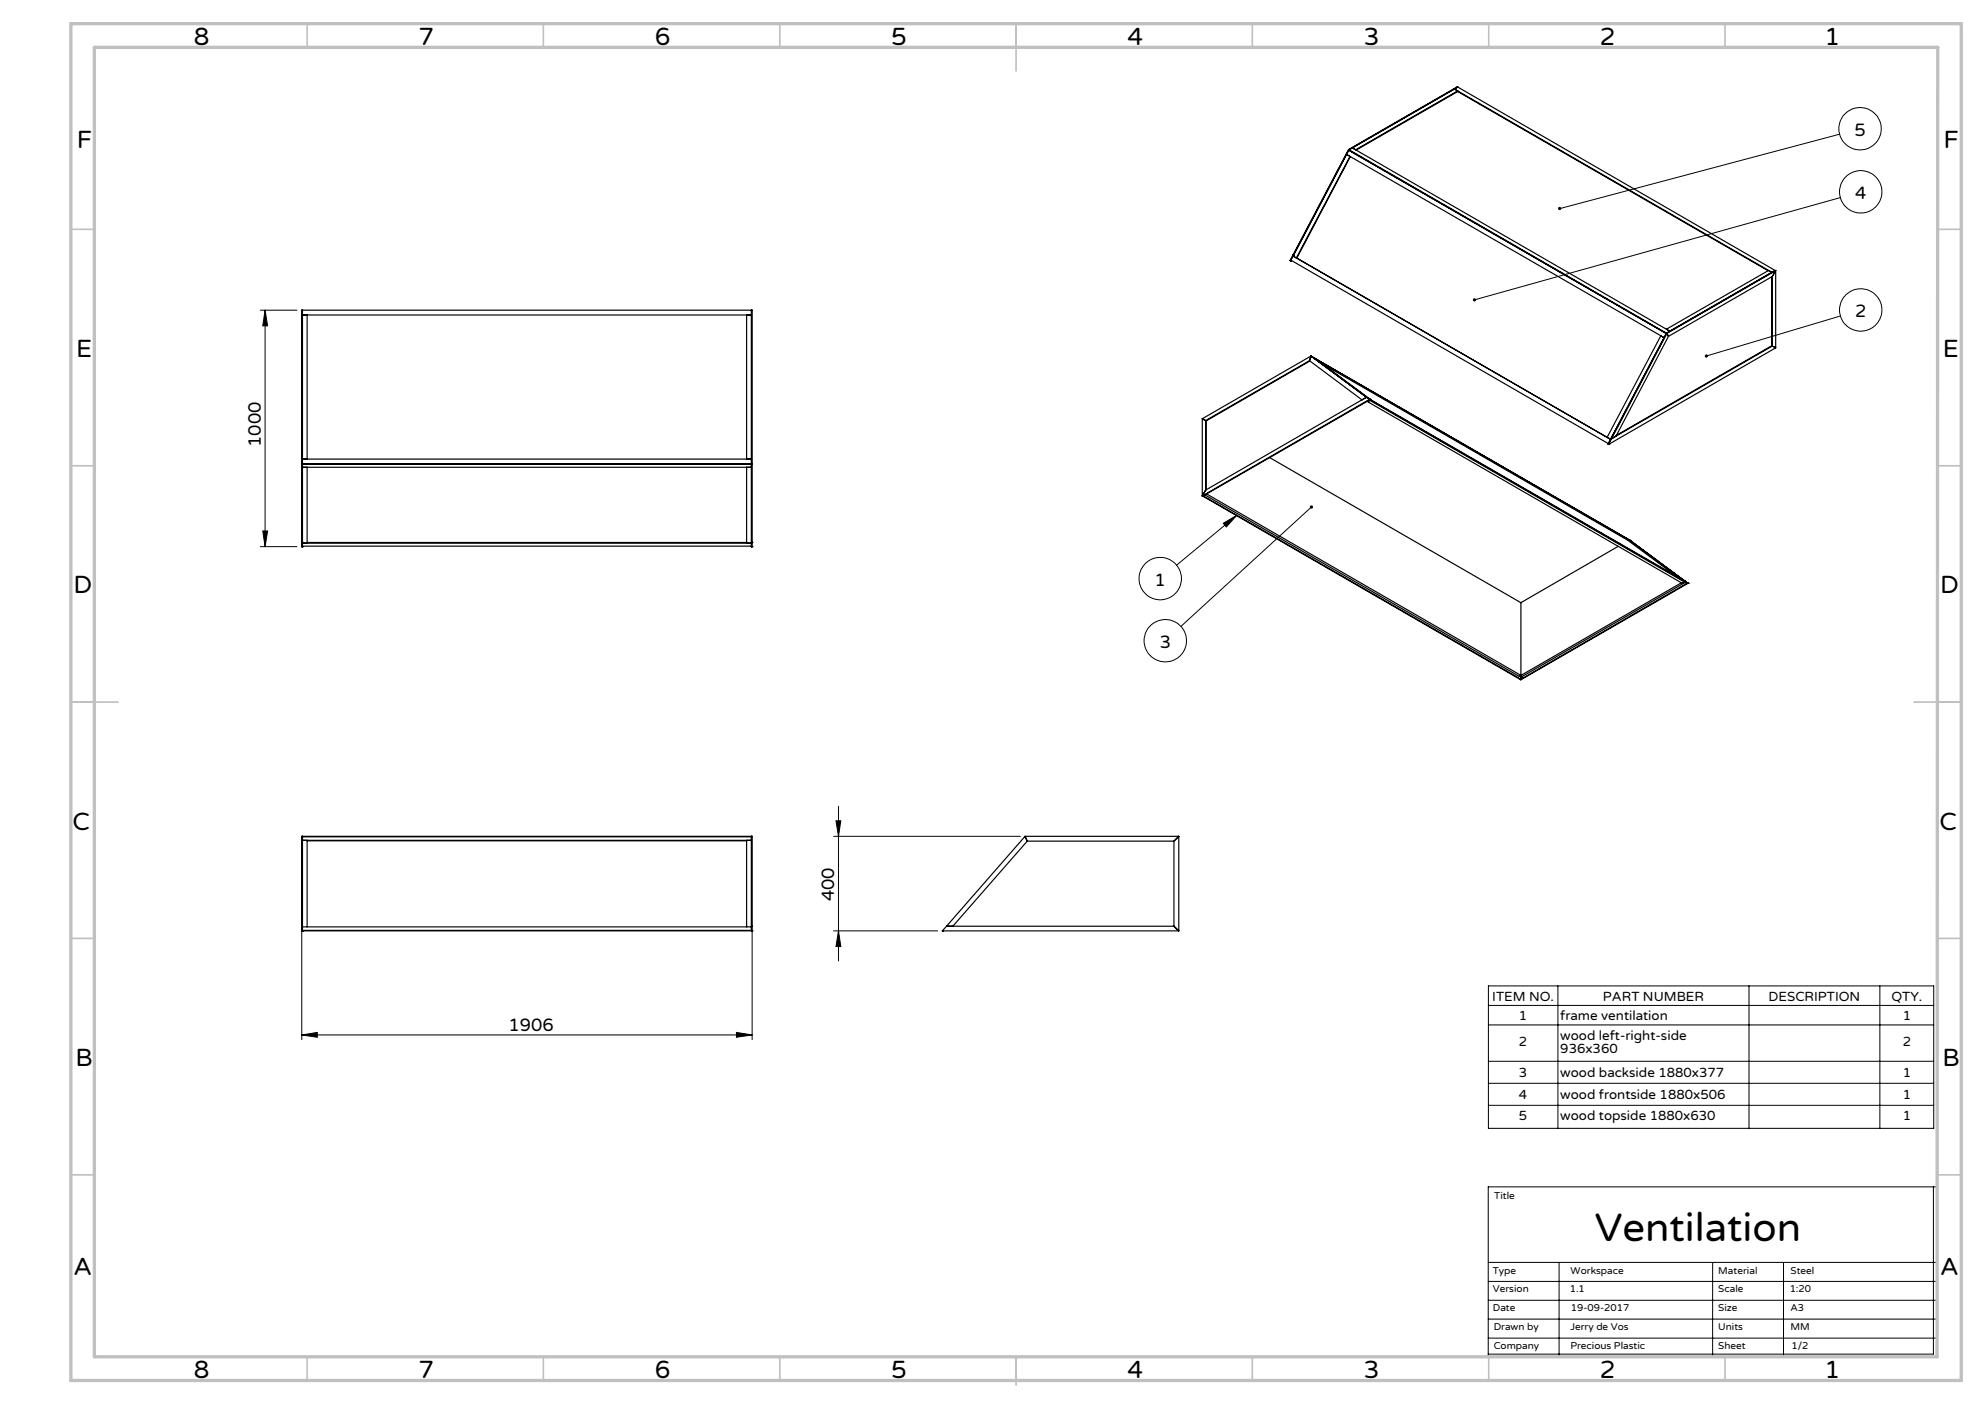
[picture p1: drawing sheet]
<svg xmlns="http://www.w3.org/2000/svg" width="420mm" height="297mm" viewBox="0 0 420 297" stroke-linecap="round" stroke-linejoin="round" font-family="sans-serif">
<!-- layer: Laag 1 -->
<g fill="none" stroke="#000" stroke-width=".21">
<path d="M389.2 28.4l-59.2 15.7M389.4 41.8l-77.4 21.6M55.1 65.6h7.7M56.1 65.6l.5 3.3h-1zM56.1 65.6v50M389.4 66.8l-28.4 8.5M55.1 115.6h7.7M55.6 112.3h1l-.5 3.3zM258.8 110.7l2.9-1.7-2.2 2.5zM261.7 109l-12.7 10.6M277.5 107.2l-27.6 25.3M176.4 176.9h39.5"/>
<path d="M176.9 173.6h1l-.5 3.3zM177.4 170.6v32.7M63.9 196.9v23M159.1 196.9v23M176.4 196.9h22M177.4 196.9l.5 3.3h-1zM63.9 218.9l3.2-.5v1zM63.9 218.9h95.2M155.8 218.4l3.3 .5-3.3 .5zM314.9 208.6h94.3v30.1h-94.3zM314.9 216.8h94.3M314.9 212.7h94.3"/>
<path d="M329.6 208.6v30.1M370.1 208.6v30.1M397.8 208.6v30.1M314.9 224.5h94.3M314.9 229.2h94.3M314.9 233.8h94.3M409.1 251.1v35.4h-94.2M314.9 267h95M314.9 271.1h95M314.9 275.1h95M314.9 279h95M329.9 267v20.1"/>
<path d="M362.4 267v20.1M377.4 267v20.1M314.9 283.1h95M315 287h94.9v-35.9h-95v36h95"/>
<circle cx="393.6" cy="27.2" r="4.5"/>
<circle cx="393.7" cy="40.6" r="4.5"/>
<circle cx="393.7" cy="65.6" r="4.5"/>
<circle cx="245.5" cy="122.4" r="4.5"/>
<circle cx="246.6" cy="135.5" r="4.5"/>
</g>
<g fill="none" stroke="#c0c0c0" stroke-width=".35">
<path d="M65 5v5M115 5v5M165 5v5M215 5v10M265 5v5M315 5v5M365 5v5M15 48.5h5M410 48.5h5M15 98.5h5M410 98.5h5M15 148.5h10"/>
<path d="M405 148.5h10M15 198.5h5M410 198.5h5M15 248.5h5M410 248.5h5M65 287v5M115 287v5M165 287v5M215 287v6M265 287v5M315 287v5M365 287v5"/>
</g>
<path d="M15 5h400v287h-400zM20 10h390l-.1 277h-389.9z" fill="none" stroke="#c0c0c0" stroke-width=".7"/>
<g fill="#000">
<path d="M329.8 43.8l-.1 .4 .3-.1-.3 .1a.34 .34 0 0 0 .4 .2 .34 .34 0 0 0 .2-.5 .34 .34 0 0 0-.5-.1zM360.8 75.1l-.1 .3 .3-.1-.3 .1a.33 .33 0 0 0 .5 .2 .33 .33 0 0 0 .1-.5 .33 .33 0 0 0-.5 0zM311.8 63.1l-.2 .4 .4-.1-.4 .1a.35 .35 0 0 0 .5 .3 .35 .35 0 0 0 .2-.5 .35 .35 0 0 0-.5-.2zM277.2 107a.34 .34 0 0 0 0 .5 .34 .34 0 0 0 .5 0 .34 .34 0 0 0 0-.5l-.2 .2 .2-.2zM258.8 110.7l2.9-1.7-2.2 2.5z"/>
<path d="M56.1 65.6l.5 3.3h-1zM55.6 112.3h1l-.5 3.3z"/>
<path d="M176.9 173.6h1l-.5 3.3zM177.4 196.9l.5 3.3h-1z"/>
<path d="M155.8 218.4l3.3 .5-3.3 .5zM63.9 218.9l3.2-.5v1z"/>
</g>
<g fill="none" stroke="#000" stroke-width=".25">
<path d="M307.7 18.8l-21.6 12.5M307.7 18.8l.7 .4M307.7 18.8l67.2 38.8M308.4 19.2l-21.6 12.5-.7-.4M308.4 19.4l-21.5 12.3M308.4 19.2v.2M308.4 19.4l65.7 37.9M308.4 18.4l-.7 .4M308.4 18.4l67.2 38.8M308.4 18.4l-23 13.3M308.4 18.4l-23.1 13.2M284.9 32.7l.7 .4-11.3 21.5"/>
<path d="M284.9 32.7l-11.3 21.4M284.9 32.7l67.2 38.7M285.3 31.6l.1 .1M285.3 31.6l-11.7 22.3M285.4 31.8l-.5 .9M285.4 31.8l67.2 38.8-.5 .8M285.4 31.7v.1M285.4 31.7l67.2 38.8M285.4 31.7l-12.4 23.5M285.7 33.1l-11.3 21.5h-.1M286.1 31.3l-.7 .4M286.1 31.3l67.2 38.8"/>
<path d="M272.9 55.1h.1M272.9 55.1l.1 .1M273 55.2h.1M273.2 55.1l-.2 .1M273.6 54.1h.1M273.6 53.9h.1M273.6 54.1l.7 .5M273.6 54.1l-.5 .9 67.2 38.8 .5-.8M273.6 54.1l67.2 38.9M273.6 53.9l-.7 1.2M273.6 53.9l.1 .1M273.7 54h.1"/>
<path d="M374.9 57.6l-.7-.4-21.6 12.4 .7 .5M374.9 58.6v14.5M375 58.5l-22 12.7M375 58.5v14.7M375.6 57.2l-23 13.3M375.6 57.2l-.7 .4M375.6 57.2l.1 .1M375.7 57.3l-23 13.2M375.7 57.3l-.7 1.2M375.7 57.3v16.3M64 65.6v50M64 66.6h95"/>
<path d="M65 66.6v30.5M158 66.6v30.5M159 65.6v50M277.1 76.3l-22 12.7M277.1 76.3l11.1 8.3 .9-.6M277.1 76.4l-21.9 12.6M277.4 75.3l11.8 8.8-.1-.1M277.4 75.3l67.8 39.2M277.4 75.3l-23 13.3M277.4 75.3l-.3 1M277.5 75.4l.5 .3M278 75.7l12.1 8.9"/>
<path d="M278 75.7l67.2 38.8M279.8 76.9l64.6 37.4M352.1 71.4l-.7-.4-11.4 21.5 .8 .5M352.6 70.5l-11.7 22.3M352.6 70.5h.1M352.7 70.5l.3 .7M352.7 70.5l-11.7 22.3M353 71.2l-11.1 21.1-.9 .5M353.3 70.1l-.7 .4M374.9 73.1l.1 .1M374.9 73.1l-32.9 19M375 73.2l.7 .4"/>
<path d="M375 73.2l-34 19.6M375.7 73.6l-35.3 20.4M63.9 98.1h95.2M64 97.1h95M64 98.8h95M64 98.2h95M65 98.8v16.1M158 98.8v16.1M254.4 88.6l.7 .4M254.4 88.6v16.3M255.1 89h.1M255.1 89v14.7"/>
<path d="M255.2 89v14.6M268.6 96.8l53.2 30.7M289.1 84l-34 19.7M289.1 84l.8 .6M289.3 84.9l.3 .2M289.6 85.1l66.4 38.3 .3-.4M289.7 84.6l67.2 38.8 .1-.1M289.8 84.5h.1M289.8 84.5l.1 .1M289.8 84.5l-35.4 20.4M289.8 84.7l-.2 .4M289.9 84.6h.1"/>
<path d="M289.9 84.6l-35.4 20.3M340.3 93.9h.1M340.3 93.9l.1 .1M340.4 94h.1M340.9 92.8h.1M340.9 92.8l-.6 1.1M341 92.8l-.6 1.2M63.9 115.6h.1M63.9 114.8h.1M63.9 115.6v-50h95.2v50M64 115.6h.1M64 114.8h.1"/>
<path d="M64 114.9h95M64 115.5h95M65 114.8h93M159 115.6h.1M159 114.8h.1M159.1 115.6h.1M159.1 114.8h.1M254.4 104.9h.1M254.5 104.9l67.3 38.8M254.5 104.9l67.2 38.9M255 104.7l66.5 38.4 .3-.2M255.1 103.7l-.7 1.2"/>
<path d="M255.3 104.5l66.5 38.4M342.4 115.6l-20.6 11.9M344.4 114.3l10.3 7.6M344.5 114.1l11.3 8.4M344.5 114.1l-.1 .2M344.5 114.1l.7 .4M344.7 114.2h.1M344.7 114.2l11.8 8.7M344.7 114.2l11.7 8.7M345.2 114.5l11.3 8.4M321.8 127.5v15.4M355.7 123.3l-34 19.6 .4 .2"/>
<path d="M356.1 123.3l.2 .1-34.2 19.7M356.4 122.9h.1M356.4 122.9l.8 .5M356.5 122.9l-67.2-38.7 67.7 39.1M356.5 122.9l.5 .4M357 123.3h.1M357 123.3l.2 .1M357 123.3l-35.3 20.5M357.2 123.4h.1M357.2 123.4l-35.5 20.4M321.8 143v.7M321.8 143.7l-.1 .1"/>
<path d="M322.1 143.1l-.3 .5M64 177.8h95M64 176.9v20M64 177h95M65 177.8v18.3M65 177.9h93M158 177.8v18.3M159 176.9v20M216.9 176.9h32.5M216.9 176.9l.4 1M216.9 176.9l-16.6 19M217.3 177.9h31.1"/>
<path d="M217.3 177.9l-15.7 18M248.4 177.9v18M249.4 176.9l-1 1M249.4 176.9v20M63.9 196.9h.1M63.9 196.9h95.2M63.9 196.9v-20h95.2v20M63.9 195.9h.1M64 196.9h.1M64 196.8h95M64 196.1h95M159 196.9h.1"/>
<path d="M159 195.9h.1M159.1 196.9h.1M199.4 196.9h.1M199.4 196.9h50M200.3 195.9h48.1M200.3 195.9l-.9 1M248.4 195.9l1 1"/>
</g>
<text font-size="8.5" x="337.4" y="262.6">Ventilation</text>
<g font-size="5.3">
<text x="41" y="9.5">8</text>
<text x="88.5" y="9.5">7</text>
<text x="138.5" y="9.5">6</text>
<text x="188.5" y="9.5">5</text>
<text x="238.5" y="9.5">4</text>
<text x="288.5" y="9.5">3</text>
<text x="338.5" y="9.5">2</text>
<text x="386" y="9.5">1</text>
<text x="16.2" y="31.3">F</text>
<text x="411.2" y="31.3">F</text>
<text x="16.1" y="75.5">E</text>
<text x="411.1" y="75.5">E</text>
<text x="15.5" y="125.5">D</text>
<text x="410.5" y="125.5">D</text>
<text x="15.4" y="175.5">C</text>
<text x="410.4" y="175.5">C</text>
<text x="16" y="225.5">B</text>
<text x="411" y="225.5">B</text>
<text x="15.5" y="269.8">A</text>
<text x="410.5" y="269.8">A</text>
<text x="41" y="291.5">8</text>
<text x="88.5" y="291.5">7</text>
<text x="138.5" y="291.5">6</text>
<text x="188.5" y="291.5">5</text>
<text x="238.5" y="291.5">4</text>
<text x="288.5" y="291.5">3</text>
<text x="338.5" y="291.5">2</text>
<text x="386" y="291.5">1</text>
</g>
<g font-size="3.8">
<text x="392.4" y="28.7">5</text>
<text x="392.5" y="42.1">4</text>
<text x="392.5" y="67.1">2</text>
<text x="55.2" y="94.6" transform="rotate(-90 55.2 94.6)">1000</text>
<text x="244.3" y="123.9">1</text>
<text x="245.4" y="137">3</text>
<text x="176.5" y="190.7" transform="rotate(-90 176.5 190.7)">400</text>
<text x="107.6" y="218">1906</text>
</g>
<g font-size="2.8">
<text x="315.7" y="211.7">ITEM NO.</text>
<text x="321.4" y="215.8">1</text>
<text x="330.1" y="215.8">frame ventilation</text>
<text x="339.2" y="211.7">PART NUMBER</text>
<text x="374.2" y="211.7">DESCRIPTION</text>
<text x="400.2" y="211.7">QTY.</text>
<text x="402.6" y="215.8">1</text>
<text x="321.4" y="221.4">2</text>
<text x="330.1" y="220">wood left-right-side</text>
<text x="402.6" y="221.4">2</text>
<text x="321.4" y="227.9">3</text>
<text x="330.1" y="222.8">936x360</text>
<text x="330.1" y="227.9">wood backside 1880x377</text>
<text x="402.6" y="227.9">1</text>
<text x="321.4" y="232.6">4</text>
<text x="330.1" y="232.6">wood frontside 1880x506</text>
<text x="402.6" y="232.6">1</text>
<text x="321.4" y="237">5</text>
<text x="330.1" y="237">wood topside 1880x630</text>
<text x="402.6" y="237">1</text>
</g>
<g font-size="2.1">
<text x="316.2" y="253.6">Title</text>
<text x="315.9" y="269.4">Type</text>
<text x="332.3" y="269.4">Workspace</text>
<text x="363.6" y="269.4">Material</text>
<text x="378.9" y="269.4">Steel</text>
<text x="315.9" y="273.3">Version</text>
<text x="332.1" y="273.3">1.1</text>
<text x="363.6" y="273.3">Scale</text>
<text x="378.7" y="273.3">1:20</text>
<text x="315.9" y="277.3">Date</text>
<text x="316" y="281.4">Drawn by</text>
<text x="332.3" y="281.3">Jerry de Vos</text>
<text x="332.4" y="277.3">19-09-2017</text>
<text x="363.6" y="281.4">Units</text>
<text x="363.6" y="277.3">Size</text>
<text x="378.8" y="281.4">MM</text>
<text x="378.8" y="277.3">A3</text>
<text x="316" y="285.3">Company</text>
<text x="332.3" y="285.3">Precious Plastic</text>
<text x="363.6" y="285.3">Sheet</text>
<text x="379.1" y="285.3">1/2</text>
</g>
</svg>
